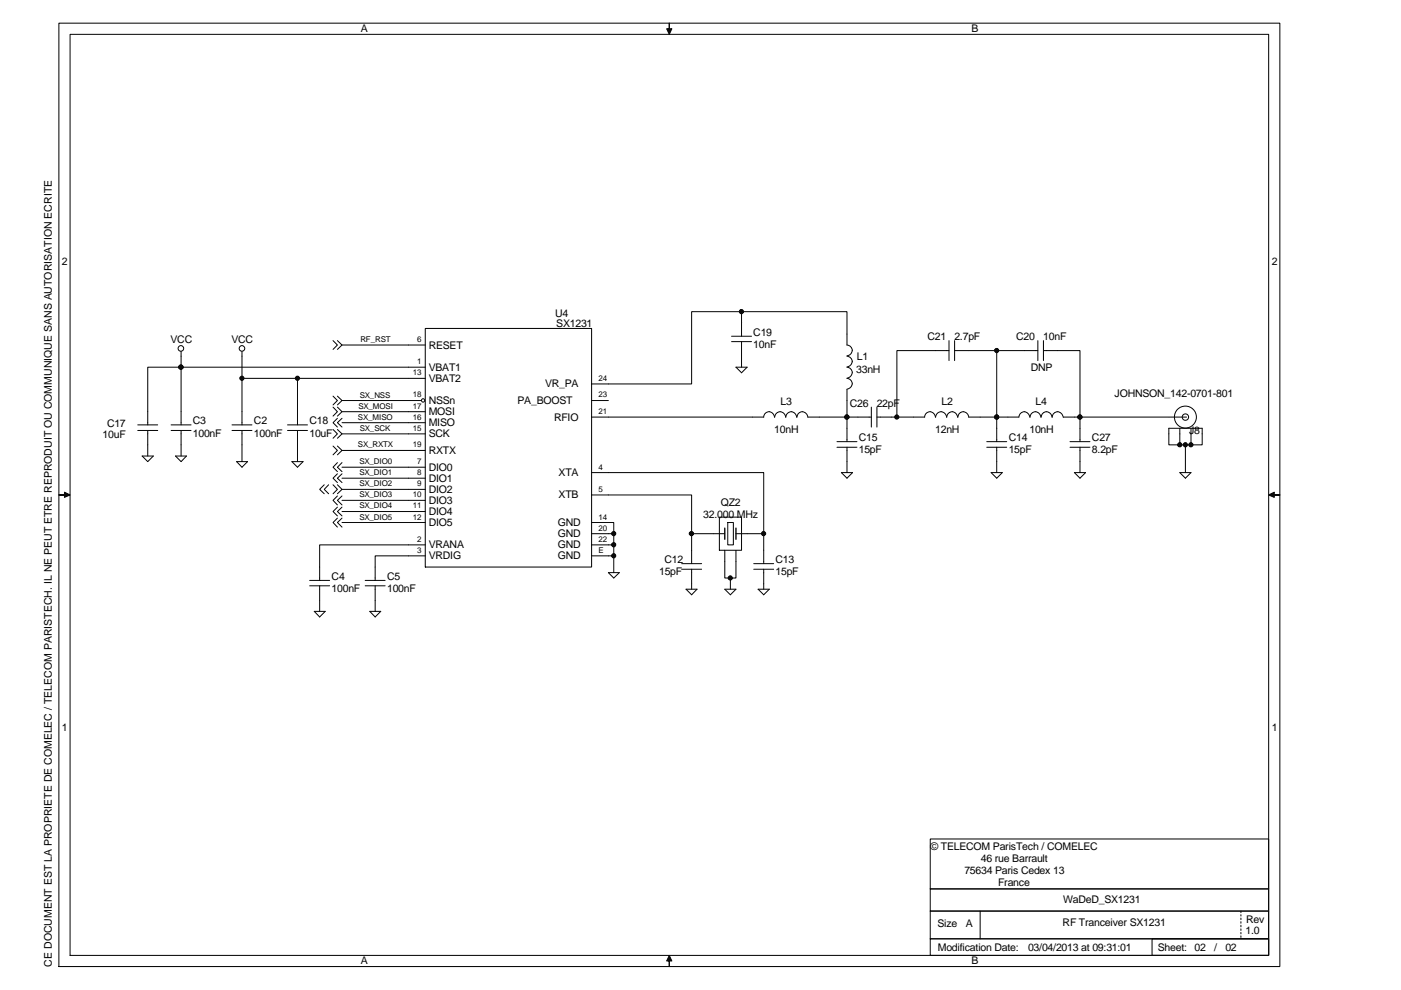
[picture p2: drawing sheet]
<svg xmlns="http://www.w3.org/2000/svg" width="297mm" height="210mm" viewBox="0 0 297 210" stroke-linecap="round" stroke-linejoin="round" font-family="sans-serif">
<g fill="none" stroke="#000" stroke-width=".21">
<path d="M12.5 4.9h258.9v200h-258.9zM14.9 7.3h254.1v195.3h-254.1zM141.9 4.9v1.2h.5l-.5 1.2-.6-1.2h.6zM38.4 74.5v15.6M51.3 74.5v5.7M70.6 72.2l.9 1-.9 .9M71.5 72.2l1 1-1 .9M72.5 73.2h17.7M90.2 77.9h-58.9v12.2M90.2 69.6h35.2v50.6h-35.2zM155.1 71.3h4.2M155.1 72.4h4.2"/>
<path d="M156 77.9h2.4l-1.2 1.1zM157.2 66.1v5.2M157.2 72.4v5.5M179.6 75.4a1.14 1.14 0 0 0 1.1-1.1 1.14 1.14 0 0 0-1.1-1.1v-7.1h-33v15.3h-21.2M179.6 77.9a1.19 1.19 0 0 1 1.1 1.1 1.19 1.19 0 0 1-1.1 1.2 1.14 1.14 0 0 1 1.1 1.2 1.14 1.14 0 0 1-1.1 1.1v11.1M179.6 75.5a1.23 1.23 0 0 1 1.1 1.2M180.7 76.7a1.26 1.26 0 0 1-1.1 1.1M201.2 74.3h-11v14.1h5.8a1.14 1.14 0 0 1 1.2-1.1 1.14 1.14 0 0 1 1.1 1.2M201.2 72.2v4.3M202.4 74.3h17.6M202.4 72.2v4.3M211.3 74.3v19.3"/>
<path d="M220 72.2v4.3M221.2 74.3h7.8v19.3M221.2 72.2v4.3M29.2 90.1h4.2M29.2 91.3h4.2M30.1 96.7h2.4l-1.2 1.2zM31.3 91.3v5.4M36.3 90.1h4.2M36.3 91.3h4.2M37.2 96.7h2.3l-1.1 1.2zM38.4 91.3v5.4M49.2 90.1h4.2"/>
<path d="M49.2 91.3h4.2M50.2 97.9h2.3l-1.2 1.2zM51.3 91.3v6.6M61 90.1h4.2M61 91.3h4.2M61.9 97.9h2.4l-1.2 1.2zM63.1 80.2v9.9M63.1 91.3v6.6M70.6 94.6l.9 .9-.9 .9M70.6 84l.9 .9-.9 1M70.6 86.3l.9 1-.9 .9M70.6 91.1l.9 .9-.9 .9"/>
<path d="M71.5 88.7l-.9 .9 .9 1M71.5 94.6l1 .9-1 .9M71.5 84l1 .9-1 1M71.5 86.3l1 1-1 .9M71.5 91.1l1 .9-1 .9M71.5 98.1l-.9 1 .9 .9M72.5 88.7l-1 .9 1 1M72.5 98.1l-1 1 1 .9M72.5 84.9h16.9M72.5 87.3h17.7M72.5 89.6h17.7M72.5 92h17.7"/>
<path d="M72.5 95.5h17.7M72.5 99.1h17.7M90.2 80.2h-38.9v9.9M125.4 88.4h36.5a1.14 1.14 0 0 1 1.2-1.1 1.14 1.14 0 0 1 1.1 1.2M125.4 84.9h3.6M164.2 88.4a1.16 1.16 0 0 1 1.2-1.1 1.16 1.16 0 0 1 1.2 1.2M166.6 88.4a1.14 1.14 0 0 1 1.2-1.1 1.14 1.14 0 0 1 1.1 1.2M169 88.4a1.14 1.14 0 0 1 1.2-1.1 1.14 1.14 0 0 1 1.1 1.2M171.3 88.4h13.4M177.5 93.6h4.2M177.5 94.8h4.2M179.6 94.8v5.4"/>
<path d="M184.7 86.3v4.3M185.9 88.4h4.3M185.9 86.3v4.3M198.4 88.4a1.16 1.16 0 0 1 1.2-1.1 1.16 1.16 0 0 1 1.1 1.2M200.7 88.4a1.14 1.14 0 0 1 1.2-1.1 1.14 1.14 0 0 1 1.1 1.2M203.1 88.4a1.14 1.14 0 0 1 1.2-1.1 1.14 1.14 0 0 1 1.1 1.2M205.4 88.4h10.6a1.16 1.16 0 0 1 1.2-1.1 1.16 1.16 0 0 1 1.2 1.2M209.2 93.6h4.2M209.2 94.8h4.2M211.3 94.8v5.4M218.4 88.4a1.14 1.14 0 0 1 1.2-1.1 1.14 1.14 0 0 1 1.1 1.2M220.8 88.4a1.14 1.14 0 0 1 1.1-1.1 1.14 1.14 0 0 1 1.2 1.2"/>
<path d="M223.1 88.4a1.16 1.16 0 0 1 1.2-1.1 1.16 1.16 0 0 1 1.1 1.2M225.5 88.4h22.3M226.9 93.6h4.2M226.9 94.8h4.2M229 94.8v5.4M247.8 90.8h7.1v3.5h-7.1zM247.9 88.4h3.7M250.1 90.8v3.5M251.3 94.3v5.9M252.5 90.8v3.5M12.5 104.9h1.2v-.5l1.2 .5-1.2 .6v-.6zM68.7 102.8l-.9 1 .9 .9"/>
<path d="M69.7 102.8l-1 1 1 .9M70.6 102.8l.9 1-.9 .9M71.5 102.8l1 1-1 .9M71.5 100.5l-.9 .9 .9 .9M71.5 105.2l-.9 .9 .9 1M71.5 107.5l-.9 1 .9 .9M71.5 109.9l-.9 .9 .9 1M72.5 100.5l-1 .9 1 .9M72.5 105.2l-1 .9 1 1M72.5 107.5l-1 1 1 .9M72.5 109.9l-1 .9 1 1M72.5 101.4h17.7"/>
<path d="M72.5 103.8h17.7M72.5 106.1h17.7M72.5 108.5h17.7M72.5 110.8h17.7M90.2 115.5h-22.4v7.6M90.2 117.9h-10.7v5.2M125.4 100.2h36.5v19.3M125.4 104.9h21.2v14.6M125.4 110.8h4.7v10.6M125.4 113.2h4.7M125.4 115.5h4.7M125.4 117.9h4.7"/>
<path d="M144.5 119.5h4.3M146.6 113.2h7.1M152.5 109.6h4.7v7.1h-4.7zM153.7 116.7v5.9h1.2M154.3 110.8h1.2v4.7h-1.2zM156 116.7v5.9h-1.1v2.3M156 113.2h5.9M159.8 119.5h4.2M178.4 100.2h2.4l-1.2 1.2zM210.1 100.2h2.4l-1.2 1.2zM227.8 100.2h2.4l-1.2 1.2zM250.1 100.2h2.4l-1.2 1.2z"/>
<path d="M269 104.9l1.2-.5v.5h1.2h-1.2v.6zM65.7 123.1h4.2M65.7 124.2h4.2M66.6 129.6h2.4l-1.2 1.2zM67.8 124.2v5.4M77.4 123.1h4.3M77.4 124.2h4.3M78.4 129.6h2.3l-1.2 1.2zM79.5 124.2v5.4M129 121.4h2.3l-1.2 1.2zM144.5 120.7h4.3M145.5 124.9h2.3l-1.2 1.2z"/>
<path d="M146.6 120.7v4.2M153.7 124.9h2.3l-1.1 1.2zM159.8 120.7h4.2M160.7 124.9h2.4l-1.2 1.2zM161.9 120.7v4.2M197.2 177.9h71.8v10.6h-71.8zM197.2 199.1h71.8v3.5h-71.8zM197.2 188.5h71.8v4.7h-71.8zM197.2 193.2h71.8v5.9h-71.8zM207.8 193.2v5.9M244.3 199.1h24.7v3.5h-24.7zM263.1 193.2v.3"/>
<path d="M263.1 193.9v.3M263.1 194.6v.4M263.1 195.4v.3M263.1 196.2v.3M263.1 196.9v.4M263.1 197.7v.3M263.1 198.4v.4M141.9 202.6l.5 1.2h-.5v1.1v-1.1h-.6z"/>
<circle cx="38.3" cy="73.9" r=".59"/>
<circle cx="38.4" cy="77.8" r=".46"/>
<circle cx="51.3" cy="73.9" r=".59"/>
<circle cx="157.2" cy="66.1" r=".45"/>
<circle cx="211.3" cy="74.3" r=".44"/>
<circle cx="51.3" cy="80.2" r=".44"/>
<circle cx="63.1" cy="80.2" r=".44"/>
<circle cx="89.7" cy="84.9" r=".35"/>
<circle cx="179.5" cy="88.4" r=".45"/>
<circle cx="190.1" cy="88.4" r=".45"/>
<circle cx="211.3" cy="88.4" r=".44"/>
<circle cx="229" cy="88.4" r=".44"/>
<circle cx="250.1" cy="94.3" r=".44"/>
<circle cx="251.3" cy="94.3" r=".44"/>
<circle cx="251.3" cy="88.4" r="2.33"/>
<circle cx="251.3" cy="88.4" r=".68"/>
<circle cx="252.5" cy="94.3" r=".45"/>
<circle cx="130.1" cy="115.5" r=".44"/>
<circle cx="130.1" cy="113.1" r=".44"/>
<circle cx="130.1" cy="117.8" r=".44"/>
<circle cx="146.6" cy="113.1" r=".45"/>
<circle cx="161.9" cy="113.1" r=".45"/>
<circle cx="154.8" cy="122.5" r=".44"/>
</g>
<g fill="#000">
<path d="M141.9 4.9v1.2h.5l-.5 1.2-.6-1.2h.6z" fill-rule="evenodd"/>
<path d="M12.5 104.9h1.2v-.5l1.2 .5-1.2 .6v-.6z" fill-rule="evenodd"/>
<path d="M269 104.9l1.2-.5v.5h1.2h-1.2v.6z" fill-rule="evenodd"/>
<path d="M141.9 202.6l.5 1.2h-.5v1.1v-1.1h-.6z" fill-rule="evenodd"/>
<circle cx="38.4" cy="77.8" r=".46"/>
<circle cx="157.2" cy="66.1" r=".45"/>
<circle cx="211.3" cy="74.3" r=".44"/>
<circle cx="51.3" cy="80.2" r=".44"/>
<circle cx="63.1" cy="80.2" r=".44"/>
<circle cx="179.5" cy="88.4" r=".45"/>
<circle cx="190.1" cy="88.4" r=".45"/>
<circle cx="211.3" cy="88.4" r=".44"/>
<circle cx="229" cy="88.4" r=".44"/>
<circle cx="250.1" cy="94.3" r=".44"/>
<circle cx="251.3" cy="94.3" r=".44"/>
<circle cx="252.5" cy="94.3" r=".45"/>
<circle cx="130.1" cy="115.5" r=".44"/>
<circle cx="130.1" cy="113.1" r=".44"/>
<circle cx="130.1" cy="117.8" r=".44"/>
<circle cx="146.6" cy="113.1" r=".45"/>
<circle cx="161.9" cy="113.1" r=".45"/>
<circle cx="154.8" cy="122.5" r=".44"/>
</g>
<path d="M153.7 112v2.3M156 112v2.3" fill="none" stroke="#000" stroke-width=".28"/>
<g font-size="2.2">
<text x="76.5" y="6.9">A</text>
<text x="205.9" y="6.9">B</text>
<text x="13.1" y="56.3">2</text>
<text x="269.6" y="56.3">2</text>
<text x="117.7" y="67.2">U4</text>
<text x="117.9" y="69.3">SX1231</text>
<text x="159.7" y="71.2">C19</text>
<text x="36.1" y="72.6">VCC</text>
<text x="49.1" y="72.6">VCC</text>
<text x="90.9" y="73.9">RESET</text>
<text x="159.7" y="73.7">10nF</text>
<text x="181.7" y="76.3">L1</text>
<text x="196.6" y="72.1">C21</text>
<text x="202.4" y="72.1">2.7pF</text>
<text x="215.4" y="72.1">C20</text>
<text x="221.2" y="72.1">10nF</text>
<text x="90.9" y="78.6">VBAT1</text>
<text x="90.9" y="80.9">VBAT2</text>
<text x="115.6" y="82.1">VR_PA</text>
<text x="181.5" y="79">33nH</text>
<text x="218.5" y="78.6">DNP</text>
<text x="90.9" y="88">MOSI</text>
<text x="90.9" y="85.7">NSSn</text>
<text x="109.7" y="85.7">PA_BOOST</text>
<text x="117.5" y="89.2">RFIO</text>
<text x="165.5" y="85.8">L3</text>
<text x="180.2" y="86.2">C26</text>
<text x="185.9" y="86.2">22pF</text>
<text x="199.6" y="85.8">L2</text>
<text x="219.6" y="85.8">L4</text>
<text x="236.3" y="84.2">JOHNSON_142-0701-801</text>
<text x="21.8" y="92.9">10uF</text>
<text x="22.7" y="90.5">C17</text>
<text x="40.9" y="90">C3</text>
<text x="40.9" y="92.6">100nF</text>
<text x="53.8" y="90">C2</text>
<text x="53.8" y="92.6">100nF</text>
<text x="65.6" y="92.6">10uF</text>
<text x="65.6" y="90">C18</text>
<text x="90.9" y="90.4">MISO</text>
<text x="90.9" y="92.7">SCK</text>
<text x="164.2" y="91.7">10nH</text>
<text x="182.1" y="93.5">C15</text>
<text x="198.3" y="91.7">12nH</text>
<text x="213.9" y="93.5">C14</text>
<text x="218.3" y="91.7">10nH</text>
<text x="231.5" y="93.5">C27</text>
<text x="252.1" y="92.1">J8</text>
<text x="90.9" y="96.3">RXTX</text>
<text x="90.9" y="99.8">DIO0</text>
<text x="118.4" y="101">XTA</text>
<text x="182.1" y="96.1">15pF</text>
<text x="213.9" y="96.1">15pF</text>
<text x="231.5" y="96.1">8.2pF</text>
<text x="90.9" y="102.2">DIO1</text>
<text x="90.9" y="104.5">DIO2</text>
<text x="90.9" y="106.8">DIO3</text>
<text x="118.4" y="105.7">XTB</text>
<text x="152.8" y="107.2">QZ2</text>
<text x="90.9" y="109.2">DIO4</text>
<text x="90.9" y="111.5">DIO5</text>
<text x="118.3" y="111.5">GND</text>
<text x="118.3" y="113.9">GND</text>
<text x="149.1" y="109.8">32.000 MHz</text>
<text x="90.9" y="116.2">VRANA</text>
<text x="90.9" y="118.6">VRDIG</text>
<text x="118.3" y="118.6">GND</text>
<text x="118.3" y="116.2">GND</text>
<text x="140.9" y="119.4">C12</text>
<text x="164.4" y="119.4">C13</text>
<text x="70.3" y="122.9">C4</text>
<text x="70.3" y="125.5">100nF</text>
<text x="82.1" y="122.9">C5</text>
<text x="82.1" y="125.5">100nF</text>
<text x="139.7" y="122">15pF</text>
<text x="164.4" y="122">15pF</text>
<text x="13.1" y="155.1">1</text>
<text x="269.6" y="155.1">1</text>
<text x="197.3" y="180.3">© TELECOM ParisTech / COMELEC</text>
<text x="204.5" y="185.3">75634 Paris Cedex 13</text>
<text x="208" y="182.8">46 rue Barrault</text>
<text x="211.6" y="187.9">France</text>
<text x="225.4" y="191.5">WaDeD_SX1231</text>
<text x="198.8" y="196.6">Size</text>
<text x="204.8" y="196.6">A</text>
<text x="225.3" y="196.3">RF Tranceiver SX1231</text>
<text x="264.2" y="195.6">Rev</text>
<text x="198.8" y="201.6">Modification Date:</text>
<text x="218" y="201.6">03/04/2013 at 09:31:01</text>
<text x="245.5" y="201.6">Sheet:</text>
<text x="253.3" y="201.6">02</text>
<text x="257.4" y="201.6">/</text>
<text x="259.8" y="201.6">02</text>
<text x="264.1" y="198">1.0</text>
<text x="11" y="204.9" transform="rotate(-90 11 204.9)">CE DOCUMENT EST LA PROPRIETE DE COMELEC / TELECOM PARISTECH. IL NE PEUT ETRE REPRODUIT OU COMMUNIQUE SANS AUTORISATION ECRITE</text>
<text x="76.5" y="204.5">A</text>
<text x="205.9" y="204.5">B</text>
</g>
<g font-size="1.7">
<text x="76.4" y="72.5">RF_RST</text>
<text x="88.4" y="72.5">6</text>
<text x="88.4" y="77.2">1</text>
<text x="87.5" y="79.5">13</text>
<text x="126.9" y="80.7">24</text>
<text x="75.9" y="89">SX_MISO</text>
<text x="76" y="86.6">SX_MOSI</text>
<text x="76.3" y="84.3">SX_NSS</text>
<text x="87.5" y="89">16</text>
<text x="87.5" y="86.6">17</text>
<text x="87.5" y="84.2">18</text>
<text x="126.9" y="84.2">23</text>
<text x="126.9" y="87.8">21</text>
<text x="75.9" y="94.9">SX_RXTX</text>
<text x="76.3" y="91.3">SX_SCK</text>
<text x="87.5" y="94.9">19</text>
<text x="87.5" y="91.3">15</text>
<text x="76.2" y="98.4">SX_DIO0</text>
<text x="76.2" y="100.8">SX_DIO1</text>
<text x="88.4" y="98.4">7</text>
<text x="88.4" y="100.8">8</text>
<text x="126.9" y="99.6">4</text>
<text x="76.2" y="103.1">SX_DIO2</text>
<text x="76.2" y="105.5">SX_DIO3</text>
<text x="76.2" y="107.8">SX_DIO4</text>
<text x="87.5" y="105.5">10</text>
<text x="87.5" y="107.8">11</text>
<text x="88.4" y="103.1">9</text>
<text x="126.9" y="104.3">5</text>
<text x="76.2" y="110.2">SX_DIO5</text>
<text x="87.5" y="110.2">12</text>
<text x="126.9" y="112.5">20</text>
<text x="126.9" y="110.2">14</text>
<text x="88.4" y="114.9">2</text>
<text x="88.4" y="117.2">3</text>
<text x="126.9" y="114.9">22</text>
<text x="126.9" y="117.2">E</text>
</g>
</svg>
